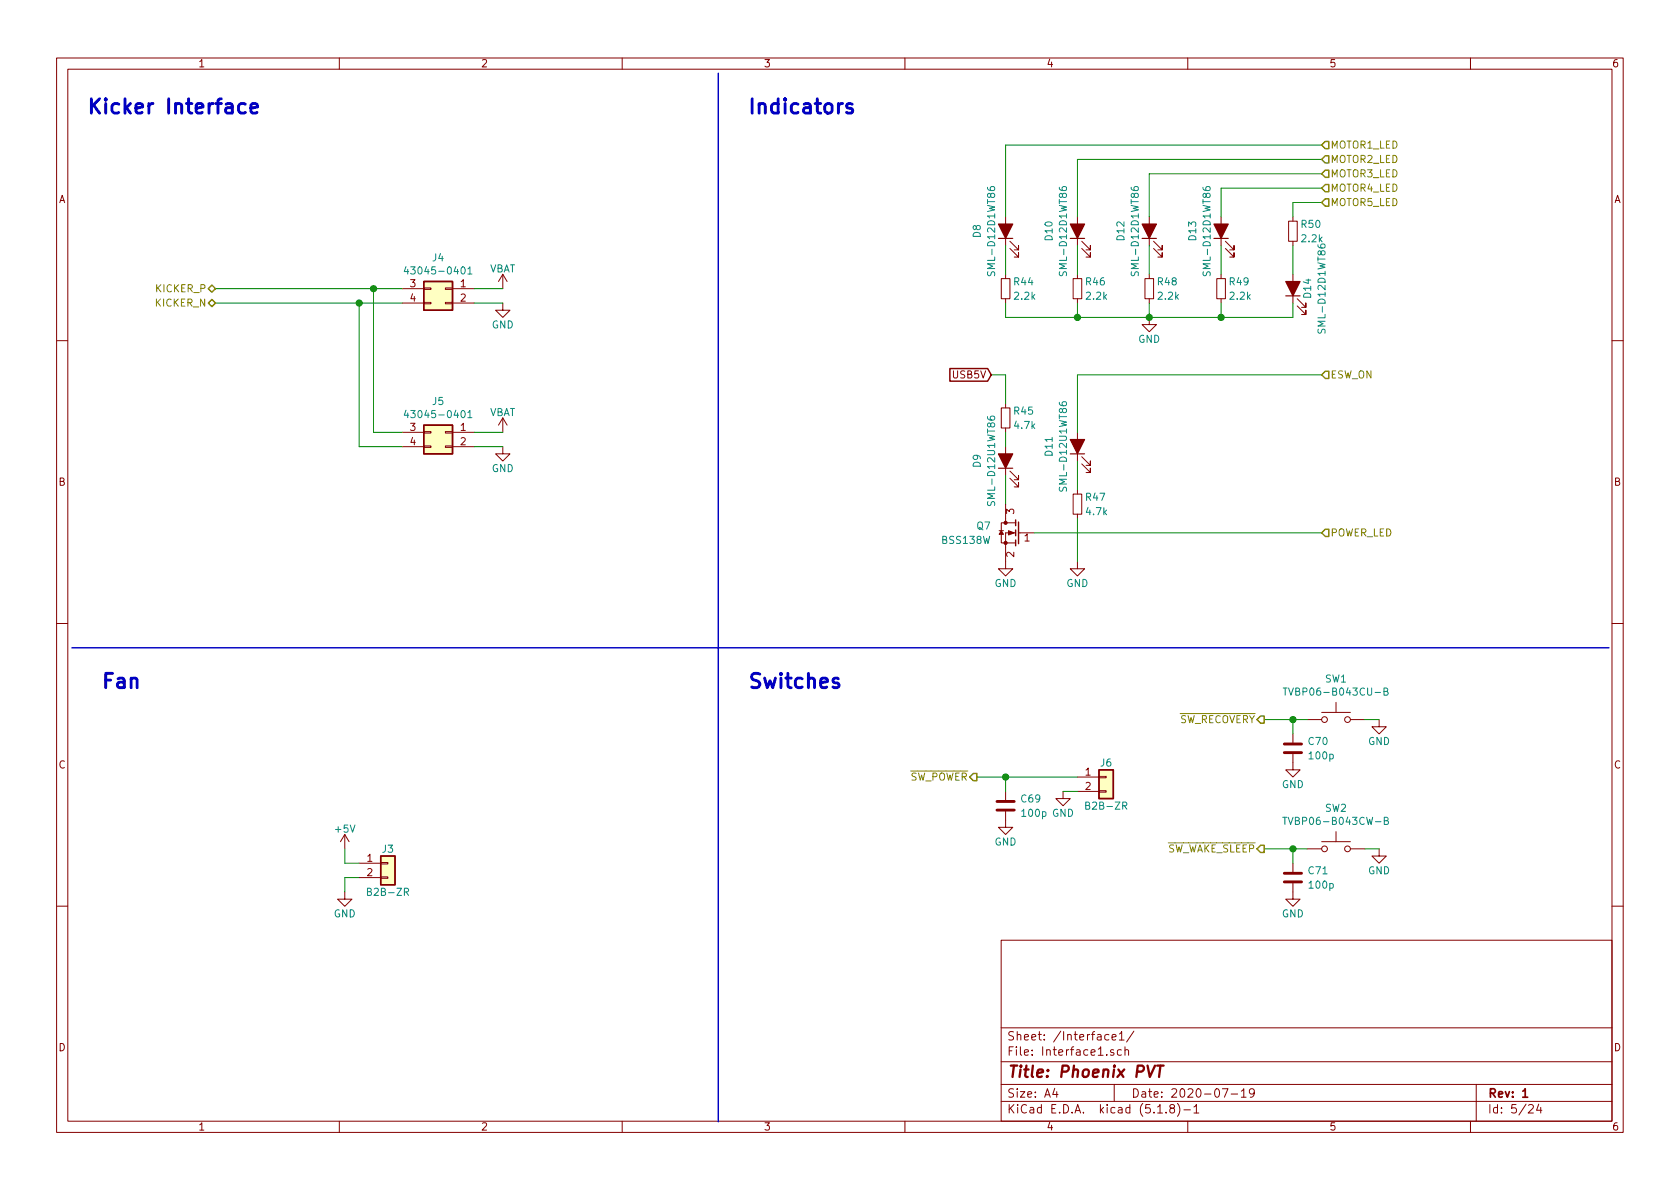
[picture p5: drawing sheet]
EESchema Schematic File Version 4
EELAYER 30 0
EELAYER END
$Descr A4 11693 8268
encoding utf-8
Sheet 5 24
Title "Phoenix PVT"
Date "2020-07-19"
Rev "1"
Comp ""
Comment1 ""
Comment2 ""
Comment3 ""
Comment4 ""
$EndDescr
$Comp
L Connector_Generic:Conn_02x02_Top_Bottom J4
U 1 1
P 3100 2000
F 0 "J4" H 3150 2217 50  0000 C CNN
F 1 "43045-0401" H 3150 2126 50  0000 C CNN
F 2 "Connector-Molex:43045-040x" H 3100 2000 50  0001 C CNN
F 3 "" H 3100 2000 50  0001 C CNN
F 4 "43045-0401" H 3100 2000 50  0001 C CNN "PartName"
	1    3100 2000
	-1   0    0    -1  
$EndComp
$Comp
L supply-alias:GND #PWR?
U 1 1
P 3500 2100
AR Path="/5E314B49/5EACBE97" Ref="#PWR?"  Part="1" 
AR Path="/5F5738E6/5EACBE97" Ref="#PWR0143"  Part="1" 
AR Path="/5E56A99D/5EACBE97" Ref="#PWR?"  Part="1" 
AR Path="/5E62FAE6/5EACBE97" Ref="#PWR?"  Part="1" 
F 0 "#PWR0143" H 3500 1850 50  0001 C CNN
F 1 "GND" H 3500 1950 50  0000 C CNN
F 2 "" H 3500 2100 50  0001 C CNN
F 3 "" H 3500 2100 50  0001 C CNN
	1    3500 2100
	1    0    0    -1  
$EndComp
Text Notes 600  800  0    100  ~ 20
Kicker Interface
$Comp
L supply-alias:VBAT #PWR0142
U 1 1
P 3500 2000
F 0 "#PWR0142" H 3500 1850 50  0001 C CNN
F 1 "VBAT" H 3500 2140 50  0000 C CNN
F 2 "" H 3500 2000 50  0001 C CNN
F 3 "" H 3500 2000 50  0001 C CNN
	1    3500 2000
	1    0    0    -1  
$EndComp
Wire Notes Line width 10 style solid
	5000 500  5000 7800
Text Notes 5200 4800 0    100  ~ 20
Switches
Text Notes 5200 800  0    100  ~ 20
Indicators
$Comp
L Connector_Generic:Conn_02x02_Top_Bottom J5
U 1 1
P 3100 3000
F 0 "J5" H 3150 3217 50  0000 C CNN
F 1 "43045-0401" H 3150 3126 50  0000 C CNN
F 2 "Connector-Molex:43045-040x" H 3100 3000 50  0001 C CNN
F 3 "" H 3100 3000 50  0001 C CNN
F 4 "43045-0401" H 3100 3000 50  0001 C CNN "PartName"
	1    3100 3000
	-1   0    0    -1  
$EndComp
$Comp
L supply-alias:GND #PWR?
U 1 1
P 3500 3100
AR Path="/5E314B49/5FB780A1" Ref="#PWR?"  Part="1" 
AR Path="/5F5738E6/5FB780A1" Ref="#PWR0145"  Part="1" 
AR Path="/5E56A99D/5FB780A1" Ref="#PWR?"  Part="1" 
AR Path="/5E62FAE6/5FB780A1" Ref="#PWR?"  Part="1" 
F 0 "#PWR0145" H 3500 2850 50  0001 C CNN
F 1 "GND" H 3500 2950 50  0000 C CNN
F 2 "" H 3500 3100 50  0001 C CNN
F 3 "" H 3500 3100 50  0001 C CNN
	1    3500 3100
	1    0    0    -1  
$EndComp
$Comp
L supply-alias:VBAT #PWR0144
U 1 1
P 3500 3000
F 0 "#PWR0144" H 3500 2850 50  0001 C CNN
F 1 "VBAT" H 3500 3140 50  0000 C CNN
F 2 "" H 3500 3000 50  0001 C CNN
F 3 "" H 3500 3000 50  0001 C CNN
	1    3500 3000
	1    0    0    -1  
$EndComp
Wire Wire Line
	3500 2000 3300 2000
Wire Wire Line
	3300 2100 3500 2100
Wire Wire Line
	3500 3000 3300 3000
Wire Wire Line
	3300 3100 3500 3100
$Comp
L diode:D_LED D8
U 1 1
P 7000 1600
F 0 "D8" H 7000 1800 50  0000 C CNN
F 1 "SML-D12D1WT86" H 7000 1700 50  0000 C CNN
F 2 "LED-Chip:LED_CHIP_1608_Reflow" H 7000 1600 50  0001 C CNN
F 3 "" H 7000 1600 50  0001 C CNN
F 4 "SML-D12D1WT86" H 7000 1600 50  0001 C CNN "PartName"
	1    7000 1600
	0    -1   -1   0   
$EndComp
$Comp
L diode:D_LED D10
U 1 1
P 7500 1600
F 0 "D10" H 7500 1800 50  0000 C CNN
F 1 "SML-D12D1WT86" H 7500 1700 50  0000 C CNN
F 2 "LED-Chip:LED_CHIP_1608_Reflow" H 7500 1600 50  0001 C CNN
F 3 "" H 7500 1600 50  0001 C CNN
F 4 "SML-D12D1WT86" H 7500 1600 50  0001 C CNN "PartName"
	1    7500 1600
	0    -1   -1   0   
$EndComp
$Comp
L diode:D_LED D12
U 1 1
P 8000 1600
F 0 "D12" H 8000 1800 50  0000 C CNN
F 1 "SML-D12D1WT86" H 8000 1700 50  0000 C CNN
F 2 "LED-Chip:LED_CHIP_1608_Reflow" H 8000 1600 50  0001 C CNN
F 3 "" H 8000 1600 50  0001 C CNN
F 4 "SML-D12D1WT86" H 8000 1600 50  0001 C CNN "PartName"
	1    8000 1600
	0    -1   -1   0   
$EndComp
$Comp
L diode:D_LED D13
U 1 1
P 8500 1600
F 0 "D13" H 8500 1800 50  0000 C CNN
F 1 "SML-D12D1WT86" H 8500 1700 50  0000 C CNN
F 2 "LED-Chip:LED_CHIP_1608_Reflow" H 8500 1600 50  0001 C CNN
F 3 "" H 8500 1600 50  0001 C CNN
F 4 "SML-D12D1WT86" H 8500 1600 50  0001 C CNN "PartName"
	1    8500 1600
	0    -1   -1   0   
$EndComp
$Comp
L diode:D_LED D14
U 1 1
P 9000 2000
F 0 "D14" H 9000 1900 50  0000 C CNN
F 1 "SML-D12D1WT86" H 9000 1800 50  0000 C CNN
F 2 "LED-Chip:LED_CHIP_1608_Reflow" H 9000 2000 50  0001 C CNN
F 3 "" H 9000 2000 50  0001 C CNN
F 4 "SML-D12D1WT86" H 9000 2000 50  0001 C CNN "PartName"
	1    9000 2000
	0    -1   -1   0   
$EndComp
Wire Wire Line
	9000 1500 9000 1400
Wire Wire Line
	9000 1400 9200 1400
Wire Wire Line
	8500 1500 8500 1300
Wire Wire Line
	8500 1300 9200 1300
Wire Wire Line
	8000 1500 8000 1200
Wire Wire Line
	8000 1200 9200 1200
Wire Wire Line
	7500 1500 7500 1100
Wire Wire Line
	7500 1100 9200 1100
Wire Wire Line
	7000 1500 7000 1000
Wire Wire Line
	7000 1000 9200 1000
Text HLabel 9200 1000 2    50   Input ~ 0
MOTOR1_LED
Text HLabel 9200 1100 2    50   Input ~ 0
MOTOR2_LED
Text HLabel 9200 1200 2    50   Input ~ 0
MOTOR3_LED
Text HLabel 9200 1300 2    50   Input ~ 0
MOTOR4_LED
Text HLabel 9200 1400 2    50   Input ~ 0
MOTOR5_LED
$Comp
L passive:R R44
U 1 1
P 7000 2000
F 0 "R44" H 7050 2050 50  0000 L CNN
F 1 "2.2k" H 7050 1950 50  0000 L CNN
F 2 "Resistor-Chip:R_CHIP_1005_Hand_NoSilk" V 7050 1900 50  0001 C CNN
F 3 "" H 7050 2100 50  0001 C CNN
F 4 "RK73B1ETTP222J" H 7000 2000 50  0001 C CNN "PartName"
F 5 "P板" H 7000 2000 50  0001 C CNN "Supplier"
	1    7000 2000
	1    0    0    -1  
$EndComp
Wire Wire Line
	7000 1900 7000 1700
$Comp
L passive:R R46
U 1 1
P 7500 2000
F 0 "R46" H 7550 2050 50  0000 L CNN
F 1 "2.2k" H 7550 1950 50  0000 L CNN
F 2 "Resistor-Chip:R_CHIP_1005_Hand_NoSilk" V 7550 1900 50  0001 C CNN
F 3 "" H 7550 2100 50  0001 C CNN
F 4 "RK73B1ETTP222J" H 7500 2000 50  0001 C CNN "PartName"
F 5 "P板" H 7500 2000 50  0001 C CNN "Supplier"
	1    7500 2000
	1    0    0    -1  
$EndComp
Wire Wire Line
	7500 1900 7500 1700
$Comp
L passive:R R48
U 1 1
P 8000 2000
F 0 "R48" H 8050 2050 50  0000 L CNN
F 1 "2.2k" H 8050 1950 50  0000 L CNN
F 2 "Resistor-Chip:R_CHIP_1005_Hand_NoSilk" V 8050 1900 50  0001 C CNN
F 3 "" H 8050 2100 50  0001 C CNN
F 4 "RK73B1ETTP222J" H 8000 2000 50  0001 C CNN "PartName"
F 5 "P板" H 8000 2000 50  0001 C CNN "Supplier"
	1    8000 2000
	1    0    0    -1  
$EndComp
$Comp
L supply-alias:GND #PWR?
U 1 1
P 8000 2200
AR Path="/5E314B49/5E8EA287" Ref="#PWR?"  Part="1" 
AR Path="/5F5738E6/5E8EA287" Ref="#PWR0150"  Part="1" 
F 0 "#PWR0150" H 8000 1950 50  0001 C CNN
F 1 "GND" H 8000 2050 50  0000 C CNN
F 2 "" H 8000 2200 50  0001 C CNN
F 3 "" H 8000 2200 50  0001 C CNN
	1    8000 2200
	1    0    0    -1  
$EndComp
$Comp
L passive:R R49
U 1 1
P 8500 2000
F 0 "R49" H 8550 2050 50  0000 L CNN
F 1 "2.2k" H 8550 1950 50  0000 L CNN
F 2 "Resistor-Chip:R_CHIP_1005_Hand_NoSilk" V 8550 1900 50  0001 C CNN
F 3 "" H 8550 2100 50  0001 C CNN
F 4 "RK73B1ETTP222J" H 8500 2000 50  0001 C CNN "PartName"
F 5 "P板" H 8500 2000 50  0001 C CNN "Supplier"
	1    8500 2000
	1    0    0    -1  
$EndComp
$Comp
L passive:R R50
U 1 1
P 9000 1600
F 0 "R50" H 9050 1650 50  0000 L CNN
F 1 "2.2k" H 9050 1550 50  0000 L CNN
F 2 "Resistor-Chip:R_CHIP_1005_Hand_NoSilk" V 9050 1500 50  0001 C CNN
F 3 "" H 9050 1700 50  0001 C CNN
F 4 "RK73B1ETTP222J" H 9000 1600 50  0001 C CNN "PartName"
F 5 "P板" H 9000 1600 50  0001 C CNN "Supplier"
	1    9000 1600
	1    0    0    -1  
$EndComp
Wire Wire Line
	9000 1900 9000 1700
Wire Wire Line
	8500 1700 8500 1900
Wire Wire Line
	8000 1700 8000 1900
Wire Wire Line
	8000 2100 8000 2200
Wire Wire Line
	8000 2200 8500 2200
Wire Wire Line
	9000 2200 9000 2100
Connection ~ 8000 2200
Wire Wire Line
	8500 2100 8500 2200
Connection ~ 8500 2200
Wire Wire Line
	8500 2200 9000 2200
Wire Wire Line
	8000 2200 7500 2200
Wire Wire Line
	7500 2200 7500 2100
Wire Wire Line
	7500 2200 7000 2200
Wire Wire Line
	7000 2200 7000 2100
Connection ~ 7500 2200
$Comp
L Connector_Generic:Conn_01x02 J?
U 1 1
P 7700 5400
AR Path="/5E8151C7/5FA193DC" Ref="J?"  Part="1" 
AR Path="/5F5738E6/5FA193DC" Ref="J6"  Part="1" 
F 0 "J6" H 7700 5500 50  0000 C CNN
F 1 "B2B-ZR" H 7700 5200 50  0000 C CNN
F 2 "Connector-JST:B2B-ZR" H 7700 5400 50  0001 C CNN
F 3 "" H 7700 5400 50  0001 C CNN
F 4 "B2B-ZR" H 7700 5400 50  0001 C CNN "PartName"
F 5 "秋月電子" H 7700 5400 50  0001 C CNN "Supplier"
	1    7700 5400
	1    0    0    -1  
$EndComp
$Comp
L supply-alias:GND #PWR?
U 1 1
P 7400 5500
AR Path="/5E314B49/5FA1C294" Ref="#PWR?"  Part="1" 
AR Path="/5F5738E6/5FA1C294" Ref="#PWR0148"  Part="1" 
F 0 "#PWR0148" H 7400 5250 50  0001 C CNN
F 1 "GND" H 7400 5350 50  0000 C CNN
F 2 "" H 7400 5500 50  0001 C CNN
F 3 "" H 7400 5500 50  0001 C CNN
	1    7400 5500
	1    0    0    -1  
$EndComp
Wire Wire Line
	7400 5500 7500 5500
Text HLabel 6800 5400 0    50   Output ~ 0
~SW_POWER
Wire Wire Line
	6800 5400 7000 5400
Wire Notes Line width 10 style solid
	500  4500 11200 4500
$Comp
L passive:C C69
U 1 1
P 7000 5600
F 0 "C69" H 7100 5650 50  0000 L CNN
F 1 "100p" H 7100 5550 50  0000 L CNN
F 2 "Capacitor-Chip:C_CHIP_1005_Hand_NoSilk" H 7100 5500 50  0001 C CNN
F 3 "" H 7025 5700 50  0001 C CNN
F 4 "GRM1552C1H101J" H 7000 5600 50  0001 C CNN "PartName"
F 5 "P板" H 7000 5600 50  0001 C CNN "Supplier"
	1    7000 5600
	1    0    0    -1  
$EndComp
Wire Wire Line
	7000 5500 7000 5400
Connection ~ 7000 5400
Wire Wire Line
	7000 5400 7500 5400
$Comp
L supply-alias:GND #PWR?
U 1 1
P 7000 5700
AR Path="/5E314B49/5EF5B779" Ref="#PWR?"  Part="1" 
AR Path="/5F5738E6/5EF5B779" Ref="#PWR0147"  Part="1" 
F 0 "#PWR0147" H 7000 5450 50  0001 C CNN
F 1 "GND" H 7000 5550 50  0000 C CNN
F 2 "" H 7000 5700 50  0001 C CNN
F 3 "" H 7000 5700 50  0001 C CNN
	1    7000 5700
	1    0    0    -1  
$EndComp
$Comp
L Switch:SW_Push SW1
U 1 1
P 9300 5000
F 0 "SW1" H 9300 5285 50  0000 C CNN
F 1 "TVBP06-B043CU-B" H 9300 5194 50  0000 C CNN
F 2 "Phoenix:TVBP06" H 9300 5200 50  0001 C CNN
F 3 "" H 9300 5200 50  0001 C CNN
F 4 "TVBP06-B043CU-B" H 9300 5000 50  0001 C CNN "PartName"
F 5 "秋月電子" H 9300 5000 50  0001 C CNN "Supplier"
	1    9300 5000
	1    0    0    -1  
$EndComp
$Comp
L supply-alias:GND #PWR?
U 1 1
P 9600 5000
AR Path="/5E314B49/5ECEA064" Ref="#PWR?"  Part="1" 
AR Path="/5F5738E6/5ECEA064" Ref="#PWR0153"  Part="1" 
F 0 "#PWR0153" H 9600 4750 50  0001 C CNN
F 1 "GND" H 9600 4850 50  0000 C CNN
F 2 "" H 9600 5000 50  0001 C CNN
F 3 "" H 9600 5000 50  0001 C CNN
	1    9600 5000
	1    0    0    -1  
$EndComp
$Comp
L supply-alias:GND #PWR?
U 1 1
P 9600 5900
AR Path="/5E314B49/5ECEA244" Ref="#PWR?"  Part="1" 
AR Path="/5F5738E6/5ECEA244" Ref="#PWR0154"  Part="1" 
F 0 "#PWR0154" H 9600 5650 50  0001 C CNN
F 1 "GND" H 9600 5750 50  0000 C CNN
F 2 "" H 9600 5900 50  0001 C CNN
F 3 "" H 9600 5900 50  0001 C CNN
	1    9600 5900
	1    0    0    -1  
$EndComp
Wire Wire Line
	9500 5900 9600 5900
Wire Wire Line
	9600 5000 9500 5000
$Comp
L Switch:SW_Push SW2
U 1 1
P 9300 5900
F 0 "SW2" H 9300 6185 50  0000 C CNN
F 1 "TVBP06-B043CW-B" H 9300 6094 50  0000 C CNN
F 2 "Phoenix:TVBP06" H 9300 6100 50  0001 C CNN
F 3 "" H 9300 6100 50  0001 C CNN
F 4 "TVBP06-B043CW-B" H 9300 5900 50  0001 C CNN "PartName"
F 5 "秋月電子" H 9300 5900 50  0001 C CNN "Supplier"
	1    9300 5900
	1    0    0    -1  
$EndComp
Wire Wire Line
	9100 5900 9000 5900
Wire Wire Line
	8800 5000 9000 5000
Text HLabel 8800 5000 0    50   Output ~ 0
~SW_RECOVERY
Text HLabel 8800 5900 0    50   Output ~ 0
~SW_WAKE_SLEEP
Wire Wire Line
	2800 3100 2500 3100
Wire Wire Line
	2600 3000 2800 3000
Wire Wire Line
	2500 2100 2500 3100
Wire Wire Line
	2600 2000 2600 3000
Wire Wire Line
	2800 2100 2500 2100
Wire Wire Line
	2600 2000 2800 2000
Connection ~ 2500 2100
Connection ~ 2600 2000
$Comp
L passive:C C70
U 1 1
P 9000 5200
F 0 "C70" H 9100 5250 50  0000 L CNN
F 1 "100p" H 9100 5150 50  0000 L CNN
F 2 "Capacitor-Chip:C_CHIP_1005_Hand_NoSilk" H 9100 5100 50  0001 C CNN
F 3 "" H 9025 5300 50  0001 C CNN
F 4 "GRM1552C1H101J" H 9000 5200 50  0001 C CNN "PartName"
F 5 "P板" H 9000 5200 50  0001 C CNN "Supplier"
	1    9000 5200
	1    0    0    -1  
$EndComp
$Comp
L supply-alias:GND #PWR?
U 1 1
P 9000 5300
AR Path="/5E314B49/5EDFAD94" Ref="#PWR?"  Part="1" 
AR Path="/5F5738E6/5EDFAD94" Ref="#PWR0151"  Part="1" 
F 0 "#PWR0151" H 9000 5050 50  0001 C CNN
F 1 "GND" H 9000 5150 50  0000 C CNN
F 2 "" H 9000 5300 50  0001 C CNN
F 3 "" H 9000 5300 50  0001 C CNN
	1    9000 5300
	1    0    0    -1  
$EndComp
$Comp
L passive:C C71
U 1 1
P 9000 6100
F 0 "C71" H 9100 6150 50  0000 L CNN
F 1 "100p" H 9100 6050 50  0000 L CNN
F 2 "Capacitor-Chip:C_CHIP_1005_Hand_NoSilk" H 9100 6000 50  0001 C CNN
F 3 "" H 9025 6200 50  0001 C CNN
F 4 "GRM1552C1H101J" H 9000 6100 50  0001 C CNN "PartName"
F 5 "P板" H 9000 6100 50  0001 C CNN "Supplier"
	1    9000 6100
	1    0    0    -1  
$EndComp
Wire Wire Line
	9000 6000 9000 5900
Connection ~ 9000 5900
Wire Wire Line
	9000 5900 8800 5900
$Comp
L supply-alias:GND #PWR?
U 1 1
P 9000 6200
AR Path="/5E314B49/5EDFEB9C" Ref="#PWR?"  Part="1" 
AR Path="/5F5738E6/5EDFEB9C" Ref="#PWR0152"  Part="1" 
F 0 "#PWR0152" H 9000 5950 50  0001 C CNN
F 1 "GND" H 9000 6050 50  0000 C CNN
F 2 "" H 9000 6200 50  0001 C CNN
F 3 "" H 9000 6200 50  0001 C CNN
	1    9000 6200
	1    0    0    -1  
$EndComp
Wire Wire Line
	9000 5100 9000 5000
Connection ~ 9000 5000
Wire Wire Line
	9000 5000 9100 5000
Wire Wire Line
	7500 2600 7500 3000
Wire Wire Line
	7500 3600 7500 3900
$Comp
L supply-alias:GND #PWR?
U 1 1
P 7500 3900
AR Path="/5E314B49/5EC62454" Ref="#PWR?"  Part="1" 
AR Path="/5F5738E6/5EC62454" Ref="#PWR0149"  Part="1" 
F 0 "#PWR0149" H 7500 3650 50  0001 C CNN
F 1 "GND" H 7500 3750 50  0000 C CNN
F 2 "" H 7500 3900 50  0001 C CNN
F 3 "" H 7500 3900 50  0001 C CNN
	1    7500 3900
	1    0    0    -1  
$EndComp
Wire Wire Line
	7500 3200 7500 3400
Wire Wire Line
	7500 2600 9200 2600
$Comp
L passive:R R47
U 1 1
P 7500 3500
F 0 "R47" H 7550 3550 50  0000 L CNN
F 1 "4.7k" H 7550 3450 50  0000 L CNN
F 2 "Resistor-Chip:R_CHIP_1005_Hand_NoSilk" V 7550 3400 50  0001 C CNN
F 3 "" H 7550 3600 50  0001 C CNN
F 4 "RK73H1ETTP4701F" H 7500 3500 50  0001 C CNN "PartName"
F 5 "P板" H 7500 3500 50  0001 C CNN "Supplier"
	1    7500 3500
	1    0    0    -1  
$EndComp
$Comp
L diode:D_LED D11
U 1 1
P 7500 3100
F 0 "D11" H 7500 3300 50  0000 C CNN
F 1 "SML-D12U1WT86" H 7500 3200 50  0000 C CNN
F 2 "LED-Chip:LED_CHIP_1608_Reflow" H 7500 3100 50  0001 C CNN
F 3 "" H 7500 3100 50  0001 C CNN
F 4 "SML-D12M8WT86" H 7500 3100 50  0001 C CNN "PartName"
	1    7500 3100
	0    -1   -1   0   
$EndComp
Text HLabel 9200 2600 2    50   Input ~ 0
ESW_ON
$Comp
L supply-alias:GND #PWR?
U 1 1
P 7000 3900
AR Path="/5E314B49/5E9AC464" Ref="#PWR?"  Part="1" 
AR Path="/5F5738E6/5E9AC464" Ref="#PWR0146"  Part="1" 
F 0 "#PWR0146" H 7000 3650 50  0001 C CNN
F 1 "GND" H 7000 3750 50  0000 C CNN
F 2 "" H 7000 3900 50  0001 C CNN
F 3 "" H 7000 3900 50  0001 C CNN
	1    7000 3900
	1    0    0    -1  
$EndComp
Wire Wire Line
	7200 3700 9200 3700
Wire Wire Line
	7000 3500 7000 3300
$Comp
L transistor-mos:Q_NMOS_GSD Q?
U 1 1
P 7100 3700
AR Path="/5E9E174E/5E7A14E6/5E9A5FD9" Ref="Q?"  Part="1" 
AR Path="/5F5738E6/5E9A5FD9" Ref="Q7"  Part="1" 
F 0 "Q7" H 7300 3750 50  0000 L CNN
F 1 "BSS138W" H 7300 3650 50  0000 L CNN
F 2 "IC-SOP:SC70-3" H 7300 3800 50  0001 C CNN
F 3 "" H 7100 3700 50  0001 C CNN
F 4 "BSS138W-7-F" H 7100 3700 50  0001 C CNN "PartName"
	1    7100 3700
	-1   0    0    -1  
$EndComp
Wire Wire Line
	7000 3100 7000 3000
$Comp
L passive:R R45
U 1 1
P 7000 2900
F 0 "R45" H 7050 2950 50  0000 L CNN
F 1 "4.7k" H 7050 2850 50  0000 L CNN
F 2 "Resistor-Chip:R_CHIP_1005_Hand_NoSilk" V 7050 2800 50  0001 C CNN
F 3 "" H 7050 3000 50  0001 C CNN
F 4 "RK73H1ETTP4701F" H 7000 2900 50  0001 C CNN "PartName"
F 5 "P板" H 7000 2900 50  0001 C CNN "Supplier"
	1    7000 2900
	1    0    0    -1  
$EndComp
$Comp
L diode:D_LED D9
U 1 1
P 7000 3200
F 0 "D9" H 7000 3400 50  0000 C CNN
F 1 "SML-D12U1WT86" H 7000 3300 50  0000 C CNN
F 2 "LED-Chip:LED_CHIP_1608_Reflow" H 7000 3200 50  0001 C CNN
F 3 "" H 7000 3200 50  0001 C CNN
F 4 "SML-D12M8WT86" H 7000 3200 50  0001 C CNN "PartName"
	1    7000 3200
	0    -1   -1   0   
$EndComp
Text HLabel 9200 3700 2    50   Input ~ 0
POWER_LED
Text HLabel 1500 2000 0    50   BiDi ~ 0
KICKER_P
Text HLabel 1500 2100 0    50   BiDi ~ 0
KICKER_N
Text GLabel 6900 2600 0    50   Input ~ 0
USB5V
Wire Wire Line
	6900 2600 7000 2600
Wire Wire Line
	7000 2600 7000 2800
Wire Wire Line
	1500 2000 2600 2000
Wire Wire Line
	1500 2100 2500 2100
$Comp
L supply-value:+5V #PWR?
U 1 1
P 2400 5900
AR Path="/5E9E174E/5F61C075" Ref="#PWR?"  Part="1" 
AR Path="/5E8151C7/5F61C075" Ref="#PWR?"  Part="1" 
AR Path="/5F5738E6/5F61C075" Ref="#PWR0140"  Part="1" 
F 0 "#PWR0140" H 2400 5750 50  0001 C CNN
F 1 "+5V" H 2400 6040 50  0000 C CNN
F 2 "" H 2400 5900 50  0001 C CNN
F 3 "" H 2400 5900 50  0001 C CNN
	1    2400 5900
	1    0    0    -1  
$EndComp
$Comp
L supply-alias:GND #PWR?
U 1 1
P 2400 6200
AR Path="/5E9E174E/5F61C07B" Ref="#PWR?"  Part="1" 
AR Path="/5E8151C7/5F61C07B" Ref="#PWR?"  Part="1" 
AR Path="/5F5738E6/5F61C07B" Ref="#PWR0141"  Part="1" 
F 0 "#PWR0141" H 2400 5950 50  0001 C CNN
F 1 "GND" H 2400 6050 50  0000 C CNN
F 2 "" H 2400 6200 50  0001 C CNN
F 3 "" H 2400 6200 50  0001 C CNN
	1    2400 6200
	1    0    0    -1  
$EndComp
$Comp
L Connector_Generic:Conn_01x02 J?
U 1 1
P 2700 6000
AR Path="/5E9E174E/5F61C083" Ref="J?"  Part="1" 
AR Path="/5F5738E6/5F61C083" Ref="J3"  Part="1" 
F 0 "J3" H 2700 6100 50  0000 C CNN
F 1 "B2B-ZR" H 2700 5800 50  0000 C CNN
F 2 "Connector-JST:B2B-ZR" H 2700 6000 50  0001 C CNN
F 3 "" H 2700 6000 50  0001 C CNN
F 4 "B2B-ZR" H 2700 6000 50  0001 C CNN "PartName"
F 5 "秋月電子" H 2700 6000 50  0001 C CNN "Supplier"
	1    2700 6000
	1    0    0    -1  
$EndComp
Wire Wire Line
	2400 6200 2400 6100
Wire Wire Line
	2400 6100 2500 6100
Wire Wire Line
	2400 5900 2400 6000
Wire Wire Line
	2400 6000 2500 6000
Text Notes 700  4800 0    100  ~ 20
Fan
$EndSCHEMATC
